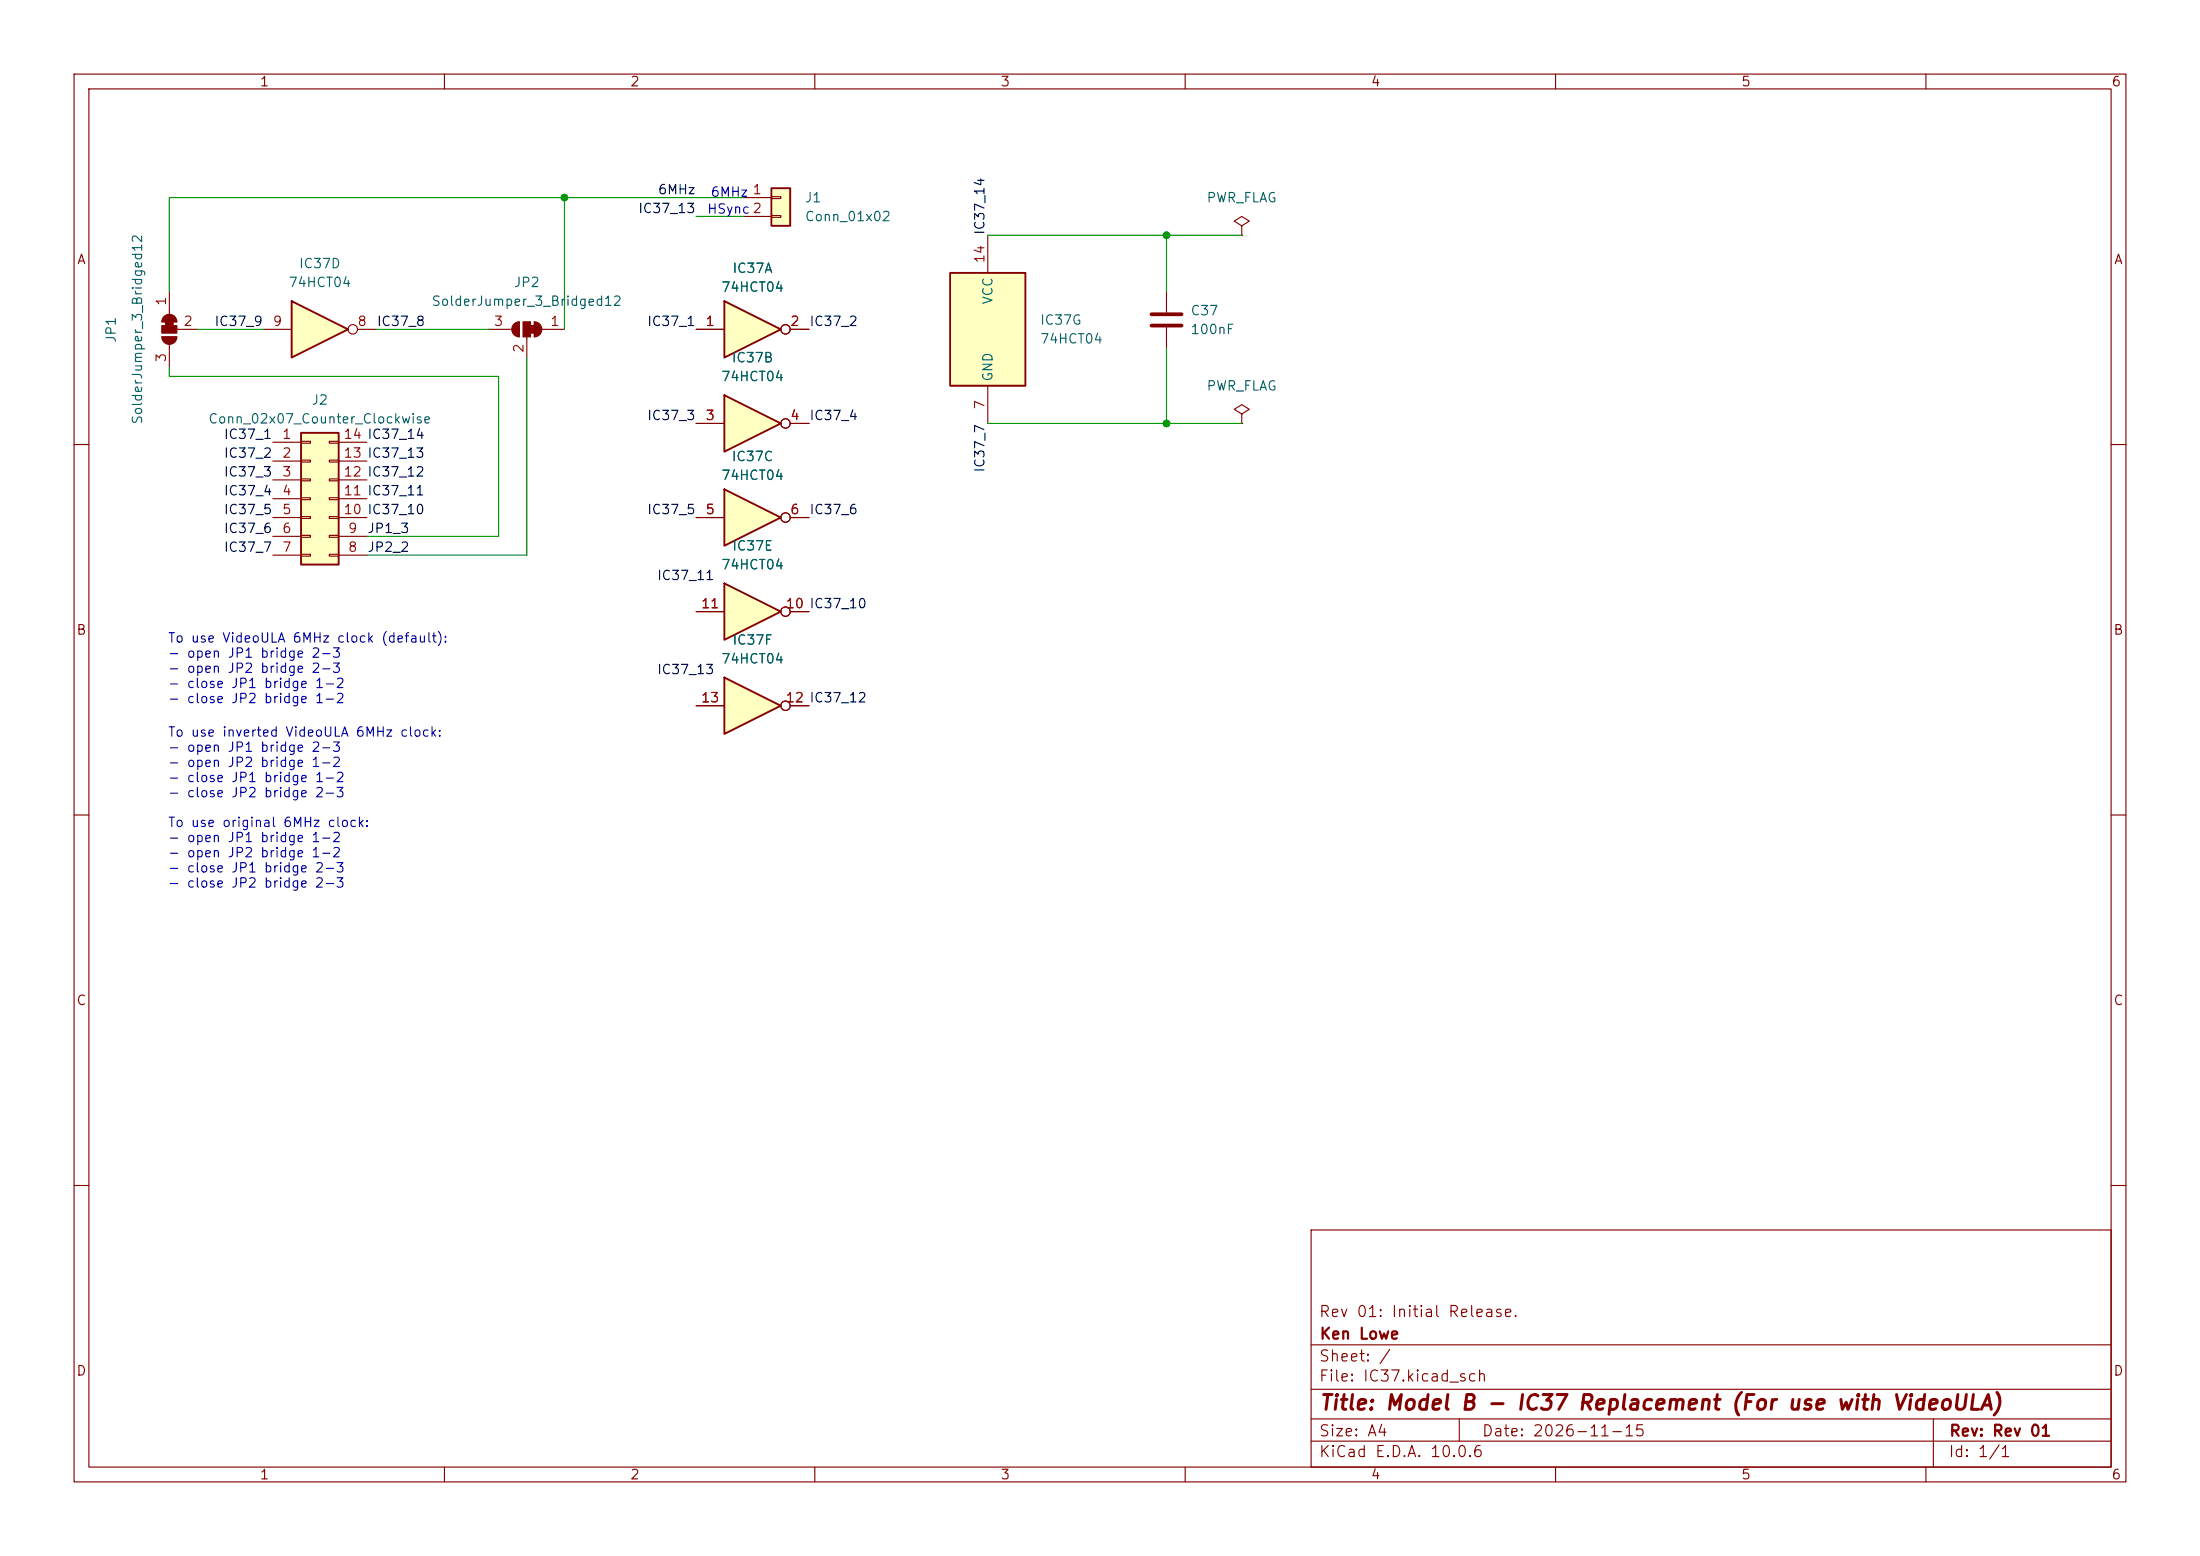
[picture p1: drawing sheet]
(kicad_sch
 (version 20260306)
 (generator "eeschema")
 (generator_version "10.0")
 (paper "A4")
 (title_block
  (title "Model B - IC37 Replacement (For use with VideoULA)")
  (date "2026-11-15")
  (rev "Rev 01")
  (company "Ken Lowe")
  (comment 1 "Rev 01: Initial Release."))
 (lib_symbols
  (symbol "74xx:74HCT04" (exclude_from_sim no) (in_bom yes) (on_board yes)
   (in_pos_files yes)
   (duplicate_pin_numbers_are_jumpers no)
   (property "Reference" "U" (at 0 1.27 0) (show_name no) (do_not_autoplace no) (effects (font (size 1.27 1.27))))
   (property "Value" "74HCT04" (at 0 -1.27 0) (show_name no) (do_not_autoplace no) (effects (font (size 1.27 1.27))))
   (property "Footprint" "" (at 0 0 0) (show_name no) (do_not_autoplace no) (hide yes) (effects (font (size 1.27 1.27))))
   (property "Datasheet" "https://assets.nexperia.com/documents/data-sheet/74HC_HCT04.pdf" (at 0 0 0) (show_name no) (do_not_autoplace no) (hide yes) (effects (font (size 1.27 1.27))))
   (property "Description" "Hex Inverter" (at 0 0 0) (show_name no) (do_not_autoplace no) (hide yes) (effects (font (size 1.27 1.27))))
   (property "ki_locked" "" (at 0 0 0) (show_name no) (do_not_autoplace no) (effects (font (size 1.27 1.27))))
   (symbol "74HCT04_1_0"
    (polyline (pts (xy -3.81 3.81) (xy -3.81 -3.81) (xy 3.81 0) (xy -3.81 3.81)) (stroke (width 0.254) (type default)) (fill (type background)))
    (pin input line (at -7.62 0 0) (length 3.81) (name "" (effects (font (size 1.27 1.27)))) (number "1" (effects (font (size 1.27 1.27)))))
    (pin output inverted (at 7.62 0 180) (length 3.81) (name "" (effects (font (size 1.27 1.27)))) (number "2" (effects (font (size 1.27 1.27))))))
   (symbol "74HCT04_2_0"
    (polyline (pts (xy -3.81 3.81) (xy -3.81 -3.81) (xy 3.81 0) (xy -3.81 3.81)) (stroke (width 0.254) (type default)) (fill (type background)))
    (pin input line (at -7.62 0 0) (length 3.81) (name "" (effects (font (size 1.27 1.27)))) (number "3" (effects (font (size 1.27 1.27)))))
    (pin output inverted (at 7.62 0 180) (length 3.81) (name "" (effects (font (size 1.27 1.27)))) (number "4" (effects (font (size 1.27 1.27))))))
   (symbol "74HCT04_3_0"
    (polyline (pts (xy -3.81 3.81) (xy -3.81 -3.81) (xy 3.81 0) (xy -3.81 3.81)) (stroke (width 0.254) (type default)) (fill (type background)))
    (pin input line (at -7.62 0 0) (length 3.81) (name "" (effects (font (size 1.27 1.27)))) (number "5" (effects (font (size 1.27 1.27)))))
    (pin output inverted (at 7.62 0 180) (length 3.81) (name "" (effects (font (size 1.27 1.27)))) (number "6" (effects (font (size 1.27 1.27))))))
   (symbol "74HCT04_4_0"
    (polyline (pts (xy -3.81 3.81) (xy -3.81 -3.81) (xy 3.81 0) (xy -3.81 3.81)) (stroke (width 0.254) (type default)) (fill (type background)))
    (pin output inverted (at 7.62 0 180) (length 3.81) (name "" (effects (font (size 1.27 1.27)))) (number "8" (effects (font (size 1.27 1.27)))))
    (pin input line (at -7.62 0 0) (length 3.81) (name "" (effects (font (size 1.27 1.27)))) (number "9" (effects (font (size 1.27 1.27))))))
   (symbol "74HCT04_5_0"
    (polyline (pts (xy -3.81 3.81) (xy -3.81 -3.81) (xy 3.81 0) (xy -3.81 3.81)) (stroke (width 0.254) (type default)) (fill (type background)))
    (pin output inverted (at 7.62 0 180) (length 3.81) (name "" (effects (font (size 1.27 1.27)))) (number "10" (effects (font (size 1.27 1.27)))))
    (pin input line (at -7.62 0 0) (length 3.81) (name "" (effects (font (size 1.27 1.27)))) (number "11" (effects (font (size 1.27 1.27))))))
   (symbol "74HCT04_6_0"
    (polyline (pts (xy -3.81 3.81) (xy -3.81 -3.81) (xy 3.81 0) (xy -3.81 3.81)) (stroke (width 0.254) (type default)) (fill (type background)))
    (pin output inverted (at 7.62 0 180) (length 3.81) (name "" (effects (font (size 1.27 1.27)))) (number "12" (effects (font (size 1.27 1.27)))))
    (pin input line (at -7.62 0 0) (length 3.81) (name "" (effects (font (size 1.27 1.27)))) (number "13" (effects (font (size 1.27 1.27))))))
   (symbol "74HCT04_7_0"
    (pin power_in line (at 0 -12.7 90) (length 5.08) (name "GND" (effects (font (size 1.27 1.27)))) (number "7" (effects (font (size 1.27 1.27)))))
    (pin power_in line (at 0 12.7 270) (length 5.08) (name "VCC" (effects (font (size 1.27 1.27)))) (number "14" (effects (font (size 1.27 1.27))))))
   (symbol "74HCT04_7_1"
    (rectangle (start -5.08 7.62) (end 5.08 -7.62) (stroke (width 0.254) (type default)) (fill (type background))))
   (embedded_fonts no))
  (symbol "Connector_Generic:Conn_01x02"
   (pin_names
    (offset 1.016) (hide yes)) (exclude_from_sim no) (in_bom yes) (on_board yes)
   (in_pos_files yes)
   (duplicate_pin_numbers_are_jumpers no)
   (property "Reference" "J" (at 0 2.54 0) (show_name no) (do_not_autoplace no) (effects (font (size 1.27 1.27))))
   (property "Value" "Conn_01x02" (at 0 -5.08 0) (show_name no) (do_not_autoplace no) (effects (font (size 1.27 1.27))))
   (property "Footprint" "" (at 0 0 0) (show_name no) (do_not_autoplace no) (hide yes) (effects (font (size 1.27 1.27))))
   (property "Datasheet" "" (at 0 0 0) (show_name no) (do_not_autoplace no) (hide yes) (effects (font (size 1.27 1.27))))
   (property "Description" "Generic connector, single row, 01x02, script generated (kicad-library-utils/schlib/autogen/connector/)" (at 0 0 0) (show_name no) (do_not_autoplace no) (hide yes) (effects (font (size 1.27 1.27))))
   (symbol "Conn_01x02_1_1"
    (rectangle (start -1.27 1.27) (end 1.27 -3.81) (stroke (width 0.254) (type default)) (fill (type background)))
    (rectangle (start -1.27 0.127) (end 0 -0.127) (stroke (width 0.1524) (type default)) (fill (type none)))
    (rectangle (start -1.27 -2.413) (end 0 -2.667) (stroke (width 0.1524) (type default)) (fill (type none)))
    (pin passive line (at -5.08 0 0) (length 3.81) (name "Pin_1" (effects (font (size 1.27 1.27)))) (number "1" (effects (font (size 1.27 1.27)))))
    (pin passive line (at -5.08 -2.54 0) (length 3.81) (name "Pin_2" (effects (font (size 1.27 1.27)))) (number "2" (effects (font (size 1.27 1.27))))))
   (embedded_fonts no))
  (symbol "Connector_Generic:Conn_02x07_Counter_Clockwise"
   (pin_names
    (offset 1.016) (hide yes)) (exclude_from_sim no) (in_bom yes) (on_board yes)
   (in_pos_files yes)
   (duplicate_pin_numbers_are_jumpers no)
   (property "Reference" "J" (at 1.27 10.16 0) (show_name no) (do_not_autoplace no) (effects (font (size 1.27 1.27))))
   (property "Value" "Conn_02x07_Counter_Clockwise" (at 1.27 -10.16 0) (show_name no) (do_not_autoplace no) (effects (font (size 1.27 1.27))))
   (property "Footprint" "" (at 0 0 0) (show_name no) (do_not_autoplace no) (hide yes) (effects (font (size 1.27 1.27))))
   (property "Datasheet" "" (at 0 0 0) (show_name no) (do_not_autoplace no) (hide yes) (effects (font (size 1.27 1.27))))
   (property "Description" "Generic connector, double row, 02x07, counter clockwise pin numbering scheme (similar to DIP package numbering), script generated (kicad-library-utils/schlib/autogen/connector/)" (at 0 0 0) (show_name no) (do_not_autoplace no) (hide yes) (effects (font (size 1.27 1.27))))
   (symbol "Conn_02x07_Counter_Clockwise_1_1"
    (rectangle (start -1.27 8.89) (end 3.81 -8.89) (stroke (width 0.254) (type default)) (fill (type background)))
    (rectangle (start -1.27 7.747) (end 0 7.493) (stroke (width 0.1524) (type default)) (fill (type none)))
    (rectangle (start -1.27 5.207) (end 0 4.953) (stroke (width 0.1524) (type default)) (fill (type none)))
    (rectangle (start -1.27 2.667) (end 0 2.413) (stroke (width 0.1524) (type default)) (fill (type none)))
    (rectangle (start -1.27 0.127) (end 0 -0.127) (stroke (width 0.1524) (type default)) (fill (type none)))
    (rectangle (start -1.27 -2.413) (end 0 -2.667) (stroke (width 0.1524) (type default)) (fill (type none)))
    (rectangle (start -1.27 -4.953) (end 0 -5.207) (stroke (width 0.1524) (type default)) (fill (type none)))
    (rectangle (start -1.27 -7.493) (end 0 -7.747) (stroke (width 0.1524) (type default)) (fill (type none)))
    (rectangle (start 3.81 7.747) (end 2.54 7.493) (stroke (width 0.1524) (type default)) (fill (type none)))
    (rectangle (start 3.81 5.207) (end 2.54 4.953) (stroke (width 0.1524) (type default)) (fill (type none)))
    (rectangle (start 3.81 2.667) (end 2.54 2.413) (stroke (width 0.1524) (type default)) (fill (type none)))
    (rectangle (start 3.81 0.127) (end 2.54 -0.127) (stroke (width 0.1524) (type default)) (fill (type none)))
    (rectangle (start 3.81 -2.413) (end 2.54 -2.667) (stroke (width 0.1524) (type default)) (fill (type none)))
    (rectangle (start 3.81 -4.953) (end 2.54 -5.207) (stroke (width 0.1524) (type default)) (fill (type none)))
    (rectangle (start 3.81 -7.493) (end 2.54 -7.747) (stroke (width 0.1524) (type default)) (fill (type none)))
    (pin passive line (at -5.08 7.62 0) (length 3.81) (name "Pin_1" (effects (font (size 1.27 1.27)))) (number "1" (effects (font (size 1.27 1.27)))))
    (pin passive line (at -5.08 5.08 0) (length 3.81) (name "Pin_2" (effects (font (size 1.27 1.27)))) (number "2" (effects (font (size 1.27 1.27)))))
    (pin passive line (at -5.08 2.54 0) (length 3.81) (name "Pin_3" (effects (font (size 1.27 1.27)))) (number "3" (effects (font (size 1.27 1.27)))))
    (pin passive line (at -5.08 0 0) (length 3.81) (name "Pin_4" (effects (font (size 1.27 1.27)))) (number "4" (effects (font (size 1.27 1.27)))))
    (pin passive line (at -5.08 -2.54 0) (length 3.81) (name "Pin_5" (effects (font (size 1.27 1.27)))) (number "5" (effects (font (size 1.27 1.27)))))
    (pin passive line (at -5.08 -5.08 0) (length 3.81) (name "Pin_6" (effects (font (size 1.27 1.27)))) (number "6" (effects (font (size 1.27 1.27)))))
    (pin passive line (at -5.08 -7.62 0) (length 3.81) (name "Pin_7" (effects (font (size 1.27 1.27)))) (number "7" (effects (font (size 1.27 1.27)))))
    (pin passive line (at 7.62 -7.62 180) (length 3.81) (name "Pin_8" (effects (font (size 1.27 1.27)))) (number "8" (effects (font (size 1.27 1.27)))))
    (pin passive line (at 7.62 -5.08 180) (length 3.81) (name "Pin_9" (effects (font (size 1.27 1.27)))) (number "9" (effects (font (size 1.27 1.27)))))
    (pin passive line (at 7.62 -2.54 180) (length 3.81) (name "Pin_10" (effects (font (size 1.27 1.27)))) (number "10" (effects (font (size 1.27 1.27)))))
    (pin passive line (at 7.62 0 180) (length 3.81) (name "Pin_11" (effects (font (size 1.27 1.27)))) (number "11" (effects (font (size 1.27 1.27)))))
    (pin passive line (at 7.62 2.54 180) (length 3.81) (name "Pin_12" (effects (font (size 1.27 1.27)))) (number "12" (effects (font (size 1.27 1.27)))))
    (pin passive line (at 7.62 5.08 180) (length 3.81) (name "Pin_13" (effects (font (size 1.27 1.27)))) (number "13" (effects (font (size 1.27 1.27)))))
    (pin passive line (at 7.62 7.62 180) (length 3.81) (name "Pin_14" (effects (font (size 1.27 1.27)))) (number "14" (effects (font (size 1.27 1.27))))))
   (embedded_fonts no))
  (symbol "Device:C"
   (pin_numbers (hide yes))
   (pin_names
    (offset 0.254)) (exclude_from_sim no) (in_bom yes) (on_board yes)
   (in_pos_files yes)
   (duplicate_pin_numbers_are_jumpers no)
   (property "Reference" "C" (at 0.635 2.54 0) (show_name no) (do_not_autoplace no) (effects (font (size 1.27 1.27)) (justify left)))
   (property "Value" "C" (at 0.635 -2.54 0) (show_name no) (do_not_autoplace no) (effects (font (size 1.27 1.27)) (justify left)))
   (property "Footprint" "" (at 0.9652 -3.81 0) (show_name no) (do_not_autoplace no) (hide yes) (effects (font (size 1.27 1.27))))
   (property "Datasheet" "" (at 0 0 0) (show_name no) (do_not_autoplace no) (hide yes) (effects (font (size 1.27 1.27))))
   (property "Description" "Unpolarized capacitor" (at 0 0 0) (show_name no) (do_not_autoplace no) (hide yes) (effects (font (size 1.27 1.27))))
   (symbol "C_0_1"
    (polyline (pts (xy -2.032 0.762) (xy 2.032 0.762)) (stroke (width 0.508) (type default)) (fill (type none)))
    (polyline (pts (xy -2.032 -0.762) (xy 2.032 -0.762)) (stroke (width 0.508) (type default)) (fill (type none))))
   (symbol "C_1_1"
    (pin passive line (at 0 3.81 270) (length 2.794) (name "" (effects (font (size 1.27 1.27)))) (number "1" (effects (font (size 1.27 1.27)))))
    (pin passive line (at 0 -3.81 90) (length 2.794) (name "" (effects (font (size 1.27 1.27)))) (number "2" (effects (font (size 1.27 1.27))))))
   (embedded_fonts no))
  (symbol "Jumper:SolderJumper_3_Bridged12"
   (pin_names
    (offset 0) (hide yes)) (exclude_from_sim no) (in_bom no) (on_board yes)
   (in_pos_files yes)
   (duplicate_pin_numbers_are_jumpers no)
   (property "Reference" "JP" (at -2.54 -2.54 0) (show_name no) (do_not_autoplace no) (effects (font (size 1.27 1.27))))
   (property "Value" "SolderJumper_3_Bridged12" (at 0 2.794 0) (show_name no) (do_not_autoplace no) (effects (font (size 1.27 1.27))))
   (property "Footprint" "" (at 0 0 0) (show_name no) (do_not_autoplace no) (hide yes) (effects (font (size 1.27 1.27))))
   (property "Datasheet" "" (at 0 -15.24 0) (show_name no) (do_not_autoplace no) (hide yes) (effects (font (size 1.27 1.27))))
   (property "Description" "3-pole Solder Jumper, pins 1+2 closed/bridged" (at 0 -12.7 0) (show_name no) (do_not_autoplace no) (hide yes) (effects (font (size 1.27 1.27))))
   (symbol "SolderJumper_3_Bridged12_0_1"
    (polyline (pts (xy -2.54 0) (xy -2.032 0)) (stroke (width 0) (type default)) (fill (type none)))
    (polyline (pts (xy -1.016 1.016) (xy -1.016 -1.016)) (stroke (width 0) (type default)) (fill (type none)))
    (rectangle (start -1.016 0.508) (end -0.508 -0.508) (stroke (width 0) (type default)) (fill (type outline)))
    (arc (start -1.016 -1.016) (mid -2.0276 0) (end -1.016 1.016) (stroke (width 0) (type default)) (fill (type outline)))
    (rectangle (start -0.508 1.016) (end 0.508 -1.016) (stroke (width 0) (type default)) (fill (type outline)))
    (polyline (pts (xy 0 -1.27) (xy 0 -1.016)) (stroke (width 0) (type default)) (fill (type none)))
    (arc (start 1.016 1.016) (mid 2.0276 0) (end 1.016 -1.016) (stroke (width 0) (type default)) (fill (type outline)))
    (polyline (pts (xy 1.016 1.016) (xy 1.016 -1.016)) (stroke (width 0) (type default)) (fill (type none)))
    (polyline (pts (xy 2.54 0) (xy 2.032 0)) (stroke (width 0) (type default)) (fill (type none))))
   (symbol "SolderJumper_3_Bridged12_1_1"
    (pin passive line (at -5.08 0 0) (length 2.54) (name "A" (effects (font (size 1.27 1.27)))) (number "1" (effects (font (size 1.27 1.27)))))
    (pin passive line (at 0 -3.81 90) (length 2.54) (name "C" (effects (font (size 1.27 1.27)))) (number "2" (effects (font (size 1.27 1.27)))))
    (pin passive line (at 5.08 0 180) (length 2.54) (name "B" (effects (font (size 1.27 1.27)))) (number "3" (effects (font (size 1.27 1.27))))))
   (embedded_fonts no))
  (symbol "power:PWR_FLAG"
   (power global)
   (pin_numbers (hide yes))
   (pin_names
    (offset 0) (hide yes)) (exclude_from_sim no) (in_bom yes) (on_board yes)
   (in_pos_files yes)
   (duplicate_pin_numbers_are_jumpers no)
   (property "Reference" "#FLG" (at 0 1.905 0) (show_name no) (do_not_autoplace no) (hide yes) (effects (font (size 1.27 1.27))))
   (property "Value" "PWR_FLAG" (at 0 3.81 0) (show_name no) (do_not_autoplace no) (effects (font (size 1.27 1.27))))
   (property "Footprint" "" (at 0 0 0) (show_name no) (do_not_autoplace no) (hide yes) (effects (font (size 1.27 1.27))))
   (property "Datasheet" "" (at 0 0 0) (show_name no) (do_not_autoplace no) (hide yes) (effects (font (size 1.27 1.27))))
   (property "Description" "Special symbol for telling ERC where power comes from" (at 0 0 0) (show_name no) (do_not_autoplace no) (hide yes) (effects (font (size 1.27 1.27))))
   (symbol "PWR_FLAG_0_0"
    (pin power_out line (at 0 0 90) (length 0) (name "" (effects (font (size 1.27 1.27)))) (number "1" (effects (font (size 1.27 1.27))))))
   (symbol "PWR_FLAG_0_1"
    (polyline (pts (xy 0 0) (xy 0 1.27) (xy -1.016 1.905) (xy 0 2.54) (xy 1.016 1.905) (xy 0 1.27)) (stroke (width 0) (type default)) (fill (type none))))
   (embedded_fonts no)))
 (text "HSync"
  (exclude_from_sim no)
  (at 101.346 28.448 0)
  (effects (font (size 1.27 1.27)) (justify right)))
 (text "To use inverted VideoULA 6MHz clock:\n- open JP1 bridge 2-3\n- open JP2 bridge 1-2\n- close JP1 bridge 1-2\n- close JP2 bridge 2-3"
  (exclude_from_sim no)
  (at 22.606 103.124 0)
  (effects (font (size 1.27 1.27)) (justify left)))
 (text "6MHz"
  (exclude_from_sim no)
  (at 101.092 26.162 0)
  (effects (font (size 1.27 1.27)) (justify right)))
 (text "To use original 6MHz clock:\n- open JP1 bridge 1-2\n- open JP2 bridge 1-2\n- close JP1 bridge 2-3\n- close JP2 bridge 2-3"
  (exclude_from_sim no)
  (at 22.606 115.316 0)
  (effects (font (size 1.27 1.27)) (justify left)))
 (text "To use VideoULA 6MHz clock (default):\n- open JP1 bridge 2-3\n- open JP2 bridge 2-3\n- close JP1 bridge 1-2\n- close JP2 bridge 1-2"
  (exclude_from_sim no)
  (at 22.606 90.424 0)
  (effects (font (size 1.27 1.27)) (justify left)))
 (junction
  (at 157.48 57.15)
  (diameter 0)
  (color 0 0 0 0))
 (junction
  (at 76.2 26.67)
  (diameter 0)
  (color 0 0 0 0))
 (junction
  (at 157.48 31.75)
  (diameter 0)
  (color 0 0 0 0))
 (wire
  (pts (xy 71.12 74.93) (xy 49.53 74.93))
  (stroke (width 0) (type default)))
 (wire
  (pts (xy 157.48 46.99) (xy 157.48 57.15))
  (stroke (width 0) (type default)))
 (wire
  (pts (xy 26.67 44.45) (xy 35.56 44.45))
  (stroke (width 0) (type default)))
 (wire
  (pts (xy 157.48 31.75) (xy 157.48 39.37))
  (stroke (width 0) (type default)))
 (wire
  (pts (xy 22.86 26.67) (xy 22.86 39.37))
  (stroke (width 0) (type default)))
 (wire
  (pts (xy 93.98 29.21) (xy 100.33 29.21))
  (stroke (width 0) (type default)))
 (wire
  (pts (xy 133.35 57.15) (xy 157.48 57.15))
  (stroke (width 0) (type default)))
 (wire
  (pts (xy 22.86 50.8) (xy 22.86 49.53))
  (stroke (width 0) (type default)))
 (wire
  (pts (xy 49.53 72.39) (xy 67.31 72.39))
  (stroke (width 0) (type default)))
 (wire
  (pts (xy 133.35 31.75) (xy 157.48 31.75))
  (stroke (width 0) (type default)))
 (wire
  (pts (xy 71.12 48.26) (xy 71.12 74.93))
  (stroke (width 0) (type default)))
 (wire
  (pts (xy 76.2 26.67) (xy 76.2 44.45))
  (stroke (width 0) (type default)))
 (wire
  (pts (xy 67.31 50.8) (xy 22.86 50.8))
  (stroke (width 0) (type default)))
 (wire
  (pts (xy 76.2 26.67) (xy 100.33 26.67))
  (stroke (width 0) (type default)))
 (wire
  (pts (xy 157.48 57.15) (xy 167.64 57.15))
  (stroke (width 0) (type default)))
 (wire
  (pts (xy 50.8 44.45) (xy 66.04 44.45))
  (stroke (width 0) (type default)))
 (wire
  (pts (xy 67.31 72.39) (xy 67.31 50.8))
  (stroke (width 0) (type default)))
 (wire
  (pts (xy 157.48 31.75) (xy 167.64 31.75))
  (stroke (width 0) (type default)))
 (wire
  (pts (xy 22.86 26.67) (xy 76.2 26.67))
  (stroke (width 0) (type default)))
 (label "IC37_4"
  (at 109.22 57.15 0)
  (effects (font (size 1.27 1.27)) (justify left bottom)))
 (label "IC37_13"
  (at 93.98 29.21 180)
  (effects (font (size 1.27 1.27)) (justify right bottom)))
 (label "IC37_13"
  (at 49.53 62.23 0)
  (effects (font (size 1.27 1.27)) (justify left bottom)))
 (label "IC37_4"
  (at 36.83 67.31 180)
  (effects (font (size 1.27 1.27)) (justify right bottom)))
 (label "IC37_9"
  (at 35.56 44.45 180)
  (effects (font (size 1.27 1.27)) (justify right bottom)))
 (label "IC37_2"
  (at 109.22 44.45 0)
  (effects (font (size 1.27 1.27)) (justify left bottom)))
 (label "IC37_6"
  (at 36.83 72.39 180)
  (effects (font (size 1.27 1.27)) (justify right bottom)))
 (label "JP1_3"
  (at 49.53 72.39 0)
  (effects (font (size 1.27 1.27)) (justify left bottom)))
 (label "IC37_6"
  (at 109.22 69.85 0)
  (effects (font (size 1.27 1.27)) (justify left bottom)))
 (label "IC37_10"
  (at 109.22 82.55 0)
  (effects (font (size 1.27 1.27)) (justify left bottom)))
 (label "IC37_8"
  (at 50.8 44.45 0)
  (effects (font (size 1.27 1.27)) (justify left bottom)))
 (label "IC37_3"
  (at 93.98 57.15 180)
  (effects (font (size 1.27 1.27)) (justify right bottom)))
 (label "IC37_11"
  (at 93.98 82.55 180)
  (effects (font (size 1.27 1.27)) (justify right bottom)))
 (label "IC37_11"
  (at 49.53 67.31 0)
  (effects (font (size 1.27 1.27)) (justify left bottom)))
 (label "JP2_2"
  (at 49.53 74.93 0)
  (effects (font (size 1.27 1.27)) (justify left bottom)))
 (label "IC37_5"
  (at 36.83 69.85 180)
  (effects (font (size 1.27 1.27)) (justify right bottom)))
 (label "IC37_13"
  (at 93.98 95.25 180)
  (effects (font (size 1.27 1.27)) (justify right bottom)))
 (label "IC37_3"
  (at 36.83 64.77 180)
  (effects (font (size 1.27 1.27)) (justify right bottom)))
 (label "IC37_14"
  (at 49.53 59.69 0)
  (effects (font (size 1.27 1.27)) (justify left bottom)))
 (label "IC37_10"
  (at 49.53 69.85 0)
  (effects (font (size 1.27 1.27)) (justify left bottom)))
 (label "IC37_7"
  (at 36.83 74.93 180)
  (effects (font (size 1.27 1.27)) (justify right bottom)))
 (label "IC37_12"
  (at 109.22 95.25 0)
  (effects (font (size 1.27 1.27)) (justify left bottom)))
 (label "IC37_2"
  (at 36.83 62.23 180)
  (effects (font (size 1.27 1.27)) (justify right bottom)))
 (label "IC37_12"
  (at 49.53 64.77 0)
  (effects (font (size 1.27 1.27)) (justify left bottom)))
 (label "IC37_1"
  (at 36.83 59.69 180)
  (effects (font (size 1.27 1.27)) (justify right bottom)))
 (label "IC37_14"
  (at 133.35 31.75 90)
  (effects (font (size 1.27 1.27)) (justify left bottom)))
 (label "IC37_1"
  (at 93.98 44.45 180)
  (effects (font (size 1.27 1.27)) (justify right bottom)))
 (label "6MHz"
  (at 93.98 26.67 180)
  (effects (font (size 1.27 1.27)) (justify right bottom)))
 (label "IC37_5"
  (at 93.98 69.85 180)
  (effects (font (size 1.27 1.27)) (justify right bottom)))
 (label "IC37_7"
  (at 133.35 57.15 270)
  (effects (font (size 1.27 1.27)) (justify right bottom)))
 (symbol
  (lib_id "Jumper:SolderJumper_3_Bridged12")
  (at 71.12 44.45 0)
  (mirror y)
  (unit 1)
  (body_style 1)
  (exclude_from_sim yes)
  (in_bom no)
  (on_board yes)
  (in_pos_files yes)
  (dnp no)
  (property "Reference" "JP2" (at 71.12 38.1 0) (show_name no) (do_not_autoplace no) (effects (font (size 1.27 1.27))))
  (property "Value" "SolderJumper_3_Bridged12" (at 71.12 40.64 0) (show_name no) (do_not_autoplace no) (effects (font (size 1.27 1.27))))
  (property "Footprint" "Jumper:SolderJumper-3_P1.3mm_Bridged12_RoundedPad1.0x1.5mm" (at 71.12 44.45 0) (hide yes) (show_name no) (do_not_autoplace no) (effects (font (size 1.27 1.27))))
  (property "Datasheet" "" (at 71.12 44.45 0) (hide yes) (show_name no) (do_not_autoplace no) (effects (font (size 1.27 1.27))))
  (property "Description" "3-pole Solder Jumper, pins 1+2 closed/bridged" (at 71.12 44.45 0) (hide yes) (show_name no) (do_not_autoplace no) (effects (font (size 1.27 1.27))))
  (pin "3")
  (pin "2")
  (pin "1"))
 (symbol
  (lib_id "74xx:74HCT04")
  (at 101.6 95.25 0)
  (unit 6)
  (body_style 1)
  (exclude_from_sim no)
  (in_bom yes)
  (on_board yes)
  (in_pos_files yes)
  (dnp no)
  (fields_autoplaced yes)
  (property "Reference" "IC37" (at 101.6 86.36 0) (show_name no) (do_not_autoplace no) (effects (font (size 1.27 1.27))))
  (property "Value" "74HCT04" (at 101.6 88.9 0) (show_name no) (do_not_autoplace no) (effects (font (size 1.27 1.27))))
  (property "Footprint" "Package_SO:TSSOP-14_4.4x5mm_P0.65mm" (at 101.6 95.25 0) (hide yes) (show_name no) (do_not_autoplace no) (effects (font (size 1.27 1.27))))
  (property "Datasheet" "https://assets.nexperia.com/documents/data-sheet/74HC_HCT04.pdf" (at 101.6 95.25 0) (hide yes) (show_name no) (do_not_autoplace no) (effects (font (size 1.27 1.27))))
  (property "Description" "Hex Inverter" (at 101.6 95.25 0) (hide yes) (show_name no) (do_not_autoplace no) (effects (font (size 1.27 1.27))))
  (pin "1")
  (pin "2")
  (pin "3")
  (pin "4")
  (pin "5")
  (pin "6")
  (pin "8")
  (pin "9")
  (pin "10")
  (pin "11")
  (pin "12")
  (pin "13")
  (pin "14")
  (pin "7"))
 (symbol
  (lib_id "power:PWR_FLAG")
  (at 167.64 57.15 0)
  (unit 1)
  (body_style 1)
  (exclude_from_sim no)
  (in_bom yes)
  (on_board yes)
  (in_pos_files yes)
  (dnp no)
  (fields_autoplaced yes)
  (property "Reference" "#FLG01" (at 167.64 55.245 0) (hide yes) (show_name no) (do_not_autoplace no) (effects (font (size 1.27 1.27))))
  (property "Value" "PWR_FLAG" (at 167.64 52.07 0) (show_name no) (do_not_autoplace no) (effects (font (size 1.27 1.27))))
  (property "Footprint" "" (at 167.64 57.15 0) (hide yes) (show_name no) (do_not_autoplace no) (effects (font (size 1.27 1.27))))
  (property "Datasheet" "" (at 167.64 57.15 0) (hide yes) (show_name no) (do_not_autoplace no) (effects (font (size 1.27 1.27))))
  (property "Description" "Special symbol for telling ERC where power comes from" (at 167.64 57.15 0) (hide yes) (show_name no) (do_not_autoplace no) (effects (font (size 1.27 1.27))))
  (pin "1"))
 (symbol
  (lib_id "74xx:74HCT04")
  (at 101.6 44.45 0)
  (unit 1)
  (body_style 1)
  (exclude_from_sim no)
  (in_bom yes)
  (on_board yes)
  (in_pos_files yes)
  (dnp no)
  (fields_autoplaced yes)
  (property "Reference" "IC37" (at 101.6 36.195 0) (show_name no) (do_not_autoplace no) (effects (font (size 1.27 1.27))))
  (property "Value" "74HCT04" (at 101.6 38.735 0) (show_name no) (do_not_autoplace no) (effects (font (size 1.27 1.27))))
  (property "Footprint" "Package_SO:TSSOP-14_4.4x5mm_P0.65mm" (at 101.6 44.45 0) (hide yes) (show_name no) (do_not_autoplace no) (effects (font (size 1.27 1.27))))
  (property "Datasheet" "https://assets.nexperia.com/documents/data-sheet/74HC_HCT04.pdf" (at 101.6 44.45 0) (hide yes) (show_name no) (do_not_autoplace no) (effects (font (size 1.27 1.27))))
  (property "Description" "Hex Inverter" (at 101.6 44.45 0) (hide yes) (show_name no) (do_not_autoplace no) (effects (font (size 1.27 1.27))))
  (pin "1")
  (pin "2")
  (pin "3")
  (pin "4")
  (pin "5")
  (pin "6")
  (pin "8")
  (pin "9")
  (pin "10")
  (pin "11")
  (pin "12")
  (pin "13")
  (pin "14")
  (pin "7"))
 (symbol
  (lib_id "Connector_Generic:Conn_02x07_Counter_Clockwise")
  (at 41.91 67.31 0)
  (unit 1)
  (body_style 1)
  (exclude_from_sim no)
  (in_bom yes)
  (on_board yes)
  (in_pos_files yes)
  (dnp no)
  (fields_autoplaced yes)
  (property "Reference" "J2" (at 43.18 53.975 0) (show_name no) (do_not_autoplace no) (effects (font (size 1.27 1.27))))
  (property "Value" "Conn_02x07_Counter_Clockwise" (at 43.18 56.515 0) (show_name no) (do_not_autoplace no) (effects (font (size 1.27 1.27))))
  (property "Footprint" "Package_DIP:DIP-14_W7.62mm" (at 41.91 67.31 0) (hide yes) (show_name no) (do_not_autoplace no) (effects (font (size 1.27 1.27))))
  (property "Datasheet" "" (at 41.91 67.31 0) (hide yes) (show_name no) (do_not_autoplace no) (effects (font (size 1.27 1.27))))
  (property "Description" "Generic connector, double row, 02x07, counter clockwise pin numbering scheme (similar to DIP package numbering), script generated (kicad-library-utils/schlib/autogen/connector/)" (at 41.91 67.31 0) (hide yes) (show_name no) (do_not_autoplace no) (effects (font (size 1.27 1.27))))
  (pin "1")
  (pin "10")
  (pin "11")
  (pin "12")
  (pin "13")
  (pin "14")
  (pin "2")
  (pin "3")
  (pin "4")
  (pin "5")
  (pin "6")
  (pin "7")
  (pin "8")
  (pin "9"))
 (symbol
  (lib_id "Device:C")
  (at 157.48 43.18 0)
  (unit 1)
  (body_style 1)
  (exclude_from_sim no)
  (in_bom yes)
  (on_board yes)
  (in_pos_files yes)
  (dnp no)
  (fields_autoplaced yes)
  (property "Reference" "C37" (at 160.655 41.91 0) (show_name no) (do_not_autoplace no) (effects (font (size 1.27 1.27)) (justify left)))
  (property "Value" "100nF" (at 160.655 44.45 0) (show_name no) (do_not_autoplace no) (effects (font (size 1.27 1.27)) (justify left)))
  (property "Footprint" "Capacitor_SMD:C_0603_1608Metric" (at 158.4452 46.99 0) (hide yes) (show_name no) (do_not_autoplace no) (effects (font (size 1.27 1.27))))
  (property "Datasheet" "" (at 157.48 43.18 0) (hide yes) (show_name no) (do_not_autoplace no) (effects (font (size 1.27 1.27))))
  (property "Description" "Unpolarized capacitor" (at 157.48 43.18 0) (hide yes) (show_name no) (do_not_autoplace no) (effects (font (size 1.27 1.27))))
  (pin "1")
  (pin "2"))
 (symbol
  (lib_id "Jumper:SolderJumper_3_Bridged12")
  (at 22.86 44.45 90)
  (mirror x)
  (unit 1)
  (body_style 1)
  (exclude_from_sim yes)
  (in_bom no)
  (on_board yes)
  (in_pos_files yes)
  (dnp no)
  (property "Reference" "JP1" (at 14.986 42.672 0) (show_name no) (do_not_autoplace no) (effects (font (size 1.27 1.27)) (justify left)))
  (property "Value" "SolderJumper_3_Bridged12" (at 18.542 31.496 0) (show_name no) (do_not_autoplace no) (effects (font (size 1.27 1.27)) (justify left)))
  (property "Footprint" "Jumper:SolderJumper-3_P1.3mm_Bridged12_RoundedPad1.0x1.5mm" (at 22.86 44.45 0) (hide yes) (show_name no) (do_not_autoplace no) (effects (font (size 1.27 1.27))))
  (property "Datasheet" "" (at 22.86 44.45 0) (hide yes) (show_name no) (do_not_autoplace no) (effects (font (size 1.27 1.27))))
  (property "Description" "3-pole Solder Jumper, pins 1+2 closed/bridged" (at 22.86 44.45 0) (hide yes) (show_name no) (do_not_autoplace no) (effects (font (size 1.27 1.27))))
  (pin "3")
  (pin "2")
  (pin "1"))
 (symbol
  (lib_id "power:PWR_FLAG")
  (at 167.64 31.75 0)
  (unit 1)
  (body_style 1)
  (exclude_from_sim no)
  (in_bom yes)
  (on_board yes)
  (in_pos_files yes)
  (dnp no)
  (fields_autoplaced yes)
  (property "Reference" "#FLG02" (at 167.64 29.845 0) (hide yes) (show_name no) (do_not_autoplace no) (effects (font (size 1.27 1.27))))
  (property "Value" "PWR_FLAG" (at 167.64 26.67 0) (show_name no) (do_not_autoplace no) (effects (font (size 1.27 1.27))))
  (property "Footprint" "" (at 167.64 31.75 0) (hide yes) (show_name no) (do_not_autoplace no) (effects (font (size 1.27 1.27))))
  (property "Datasheet" "" (at 167.64 31.75 0) (hide yes) (show_name no) (do_not_autoplace no) (effects (font (size 1.27 1.27))))
  (property "Description" "Special symbol for telling ERC where power comes from" (at 167.64 31.75 0) (hide yes) (show_name no) (do_not_autoplace no) (effects (font (size 1.27 1.27))))
  (pin "1"))
 (symbol
  (lib_id "74xx:74HCT04")
  (at 133.35 44.45 0)
  (unit 7)
  (body_style 1)
  (exclude_from_sim no)
  (in_bom yes)
  (on_board yes)
  (in_pos_files yes)
  (dnp no)
  (fields_autoplaced yes)
  (property "Reference" "IC37" (at 140.335 43.18 0) (show_name no) (do_not_autoplace no) (effects (font (size 1.27 1.27)) (justify left)))
  (property "Value" "74HCT04" (at 140.335 45.72 0) (show_name no) (do_not_autoplace no) (effects (font (size 1.27 1.27)) (justify left)))
  (property "Footprint" "Package_SO:TSSOP-14_4.4x5mm_P0.65mm" (at 133.35 44.45 0) (hide yes) (show_name no) (do_not_autoplace no) (effects (font (size 1.27 1.27))))
  (property "Datasheet" "https://assets.nexperia.com/documents/data-sheet/74HC_HCT04.pdf" (at 133.35 44.45 0) (hide yes) (show_name no) (do_not_autoplace no) (effects (font (size 1.27 1.27))))
  (property "Description" "Hex Inverter" (at 133.35 44.45 0) (hide yes) (show_name no) (do_not_autoplace no) (effects (font (size 1.27 1.27))))
  (pin "1")
  (pin "2")
  (pin "3")
  (pin "4")
  (pin "5")
  (pin "6")
  (pin "8")
  (pin "9")
  (pin "10")
  (pin "11")
  (pin "12")
  (pin "13")
  (pin "14")
  (pin "7"))
 (symbol
  (lib_id "74xx:74HCT04")
  (at 101.6 82.55 0)
  (unit 5)
  (body_style 1)
  (exclude_from_sim no)
  (in_bom yes)
  (on_board yes)
  (in_pos_files yes)
  (dnp no)
  (fields_autoplaced yes)
  (property "Reference" "IC37" (at 101.6 73.66 0) (show_name no) (do_not_autoplace no) (effects (font (size 1.27 1.27))))
  (property "Value" "74HCT04" (at 101.6 76.2 0) (show_name no) (do_not_autoplace no) (effects (font (size 1.27 1.27))))
  (property "Footprint" "Package_SO:TSSOP-14_4.4x5mm_P0.65mm" (at 101.6 82.55 0) (hide yes) (show_name no) (do_not_autoplace no) (effects (font (size 1.27 1.27))))
  (property "Datasheet" "https://assets.nexperia.com/documents/data-sheet/74HC_HCT04.pdf" (at 101.6 82.55 0) (hide yes) (show_name no) (do_not_autoplace no) (effects (font (size 1.27 1.27))))
  (property "Description" "Hex Inverter" (at 101.6 82.55 0) (hide yes) (show_name no) (do_not_autoplace no) (effects (font (size 1.27 1.27))))
  (pin "1")
  (pin "2")
  (pin "3")
  (pin "4")
  (pin "5")
  (pin "6")
  (pin "8")
  (pin "9")
  (pin "10")
  (pin "11")
  (pin "12")
  (pin "13")
  (pin "14")
  (pin "7"))
 (symbol
  (lib_id "74xx:74HCT04")
  (at 43.18 44.45 0)
  (unit 4)
  (body_style 1)
  (exclude_from_sim no)
  (in_bom yes)
  (on_board yes)
  (in_pos_files yes)
  (dnp no)
  (fields_autoplaced yes)
  (property "Reference" "IC37" (at 43.18 35.56 0) (show_name no) (do_not_autoplace no) (effects (font (size 1.27 1.27))))
  (property "Value" "74HCT04" (at 43.18 38.1 0) (show_name no) (do_not_autoplace no) (effects (font (size 1.27 1.27))))
  (property "Footprint" "Package_SO:TSSOP-14_4.4x5mm_P0.65mm" (at 43.18 44.45 0) (hide yes) (show_name no) (do_not_autoplace no) (effects (font (size 1.27 1.27))))
  (property "Datasheet" "https://assets.nexperia.com/documents/data-sheet/74HC_HCT04.pdf" (at 43.18 44.45 0) (hide yes) (show_name no) (do_not_autoplace no) (effects (font (size 1.27 1.27))))
  (property "Description" "Hex Inverter" (at 43.18 44.45 0) (hide yes) (show_name no) (do_not_autoplace no) (effects (font (size 1.27 1.27))))
  (pin "1")
  (pin "2")
  (pin "3")
  (pin "4")
  (pin "5")
  (pin "6")
  (pin "8")
  (pin "9")
  (pin "10")
  (pin "11")
  (pin "12")
  (pin "13")
  (pin "14")
  (pin "7"))
 (symbol
  (lib_id "74xx:74HCT04")
  (at 101.6 69.85 0)
  (unit 3)
  (body_style 1)
  (exclude_from_sim no)
  (in_bom yes)
  (on_board yes)
  (in_pos_files yes)
  (dnp no)
  (fields_autoplaced yes)
  (property "Reference" "IC37" (at 101.6 61.595 0) (show_name no) (do_not_autoplace no) (effects (font (size 1.27 1.27))))
  (property "Value" "74HCT04" (at 101.6 64.135 0) (show_name no) (do_not_autoplace no) (effects (font (size 1.27 1.27))))
  (property "Footprint" "Package_SO:TSSOP-14_4.4x5mm_P0.65mm" (at 101.6 69.85 0) (hide yes) (show_name no) (do_not_autoplace no) (effects (font (size 1.27 1.27))))
  (property "Datasheet" "https://assets.nexperia.com/documents/data-sheet/74HC_HCT04.pdf" (at 101.6 69.85 0) (hide yes) (show_name no) (do_not_autoplace no) (effects (font (size 1.27 1.27))))
  (property "Description" "Hex Inverter" (at 101.6 69.85 0) (hide yes) (show_name no) (do_not_autoplace no) (effects (font (size 1.27 1.27))))
  (pin "1")
  (pin "2")
  (pin "3")
  (pin "4")
  (pin "5")
  (pin "6")
  (pin "8")
  (pin "9")
  (pin "10")
  (pin "11")
  (pin "12")
  (pin "13")
  (pin "14")
  (pin "7"))
 (symbol
  (lib_id "Connector_Generic:Conn_01x02")
  (at 105.41 26.67 0)
  (unit 1)
  (body_style 1)
  (exclude_from_sim no)
  (in_bom yes)
  (on_board yes)
  (in_pos_files yes)
  (dnp no)
  (fields_autoplaced yes)
  (property "Reference" "J1" (at 108.585 26.6699 0) (show_name no) (do_not_autoplace no) (effects (font (size 1.27 1.27)) (justify left)))
  (property "Value" "Conn_01x02" (at 108.585 29.2099 0) (show_name no) (do_not_autoplace no) (effects (font (size 1.27 1.27)) (justify left)))
  (property "Footprint" "Connector_PinHeader_2.54mm:PinHeader_1x02_P2.54mm_Horizontal" (at 105.41 26.67 0) (hide yes) (show_name no) (do_not_autoplace no) (effects (font (size 1.27 1.27))))
  (property "Datasheet" "" (at 105.41 26.67 0) (hide yes) (show_name no) (do_not_autoplace no) (effects (font (size 1.27 1.27))))
  (property "Description" "Generic connector, single row, 01x02, script generated (kicad-library-utils/schlib/autogen/connector/)" (at 105.41 26.67 0) (hide yes) (show_name no) (do_not_autoplace no) (effects (font (size 1.27 1.27))))
  (pin "1")
  (pin "2"))
 (symbol
  (lib_id "74xx:74HCT04")
  (at 101.6 57.15 0)
  (unit 2)
  (body_style 1)
  (exclude_from_sim no)
  (in_bom yes)
  (on_board yes)
  (in_pos_files yes)
  (dnp no)
  (fields_autoplaced yes)
  (property "Reference" "IC37" (at 101.6 48.26 0) (show_name no) (do_not_autoplace no) (effects (font (size 1.27 1.27))))
  (property "Value" "74HCT04" (at 101.6 50.8 0) (show_name no) (do_not_autoplace no) (effects (font (size 1.27 1.27))))
  (property "Footprint" "Package_SO:TSSOP-14_4.4x5mm_P0.65mm" (at 101.6 57.15 0) (hide yes) (show_name no) (do_not_autoplace no) (effects (font (size 1.27 1.27))))
  (property "Datasheet" "https://assets.nexperia.com/documents/data-sheet/74HC_HCT04.pdf" (at 101.6 57.15 0) (hide yes) (show_name no) (do_not_autoplace no) (effects (font (size 1.27 1.27))))
  (property "Description" "Hex Inverter" (at 101.6 57.15 0) (hide yes) (show_name no) (do_not_autoplace no) (effects (font (size 1.27 1.27))))
  (pin "1")
  (pin "2")
  (pin "3")
  (pin "4")
  (pin "5")
  (pin "6")
  (pin "8")
  (pin "9")
  (pin "10")
  (pin "11")
  (pin "12")
  (pin "13")
  (pin "14")
  (pin "7"))
 (sheet_instances
  (path ""
   (page "1")))
 (embedded_fonts no))
